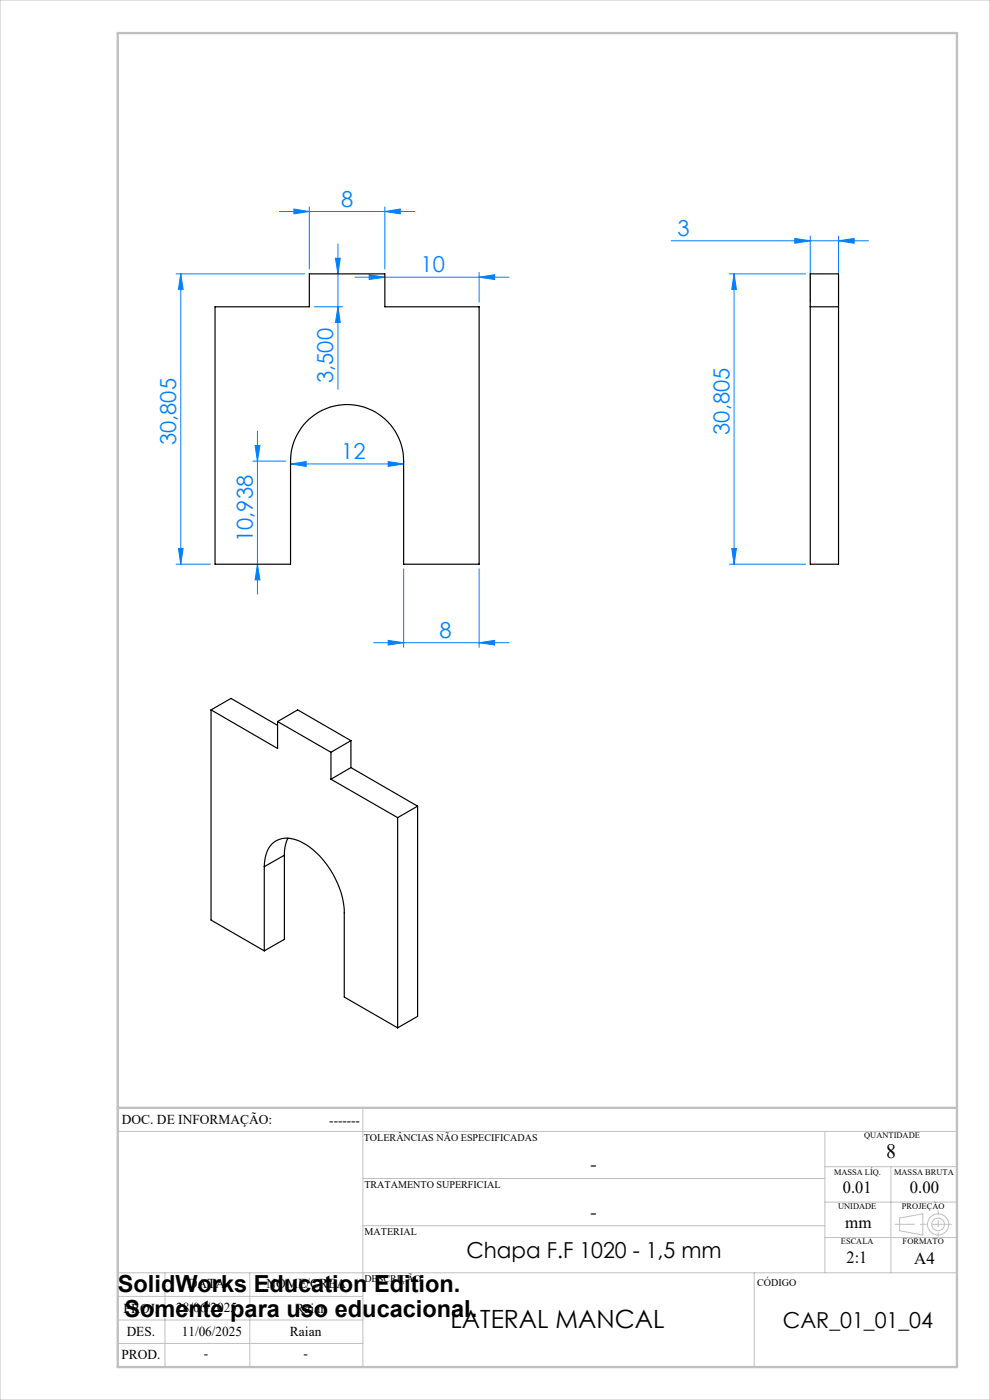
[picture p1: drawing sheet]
<svg xmlns="http://www.w3.org/2000/svg" width="210mm" height="297mm" viewBox="0 0 210 297" stroke-linecap="round" stroke-linejoin="round" font-family="sans-serif">
<g fill="none" stroke="#c0c0c0" stroke-width=".21">
<path d="M0 0h210v297h-210zM77 235v55M25 240h178M77 250h98M175 240v30M175 255h28M175 247.5h28M189 247.5v22.5M190.8 258.4l5-.9v4.5l-5-.9zM25 275h52M25 270h178M35 270v20"/>
<path d="M53 270v20M77 260h98M160 270v20M175 262.5h28M25 285h52M25 280h52"/>
<circle cx="199" cy="259.7" r="1.34"/>
<circle cx="199" cy="259.7" r="2.25"/>
</g>
<g fill="none" stroke="#0080ff" stroke-width=".21">
<path d="M37.4 58.1h27.2M38.3 58.1l.5 3.3h-.9zM38.3 58.1v61.6M59.3 44.9h28.7M62.3 44.3l3.3 .6-3.3 .5zM65.6 43.9v13.2M71.2 54.8h1l-.5 3.3zM71.7 51.7v30.9M75.3 58.8h32.7M78.3 58.3l3.3 .5-3.3 .5zM81.6 44.9l3.3-.6v1.1zM81.6 43.9v13.2"/>
<path d="M101.6 58.8l3.3-.5v1zM101.6 57.8v6.3M142.4 51.1h41.8M154.7 58.1h16.2M155.7 58.1l.5 3.3h-1zM155.7 58.1v61.6M168.6 50.6l3.3 .5-3.3 .5zM171.9 50.1v14M177.9 51.1l3.3-.5v1zM177.9 50.1v14M66.6 65.1h6.1M71.7 65.1l.5 3.3h-1z"/>
<path d="M53.6 97.8h7M54.1 94.5h1l-.5 3.3zM54.6 91.5v34.5M61.6 98.4l3.3-.5v1.1zM61.6 98.4h24M82.3 97.9l3.3 .5-3.3 .6zM37.4 119.7h7.2M37.9 116.4h.9l-.5 3.3zM54.6 119.7l.5 3.3h-1zM154.7 119.7h16.2M155.2 116.4h1l-.5 3.3zM79.3 136.3h28.7"/>
<path d="M82.3 135.9l3.3 .4-3.3 .5zM85.6 120.7v16.6M101.6 136.3l3.3-.4v.9zM101.6 120.7v16.6"/>
</g>
<path d="M201.8 259.7h-11.9" fill="none" stroke="#c0c0c0" stroke-width=".21" stroke-dasharray="15.2 1.3 1.3 1.3" stroke-dashoffset="11.2"/>
<path d="M199 256.9v5.4" fill="none" stroke="#c0c0c0" stroke-width=".21" stroke-dasharray="15.2 1.3 1.3 1.3" stroke-dashoffset="14.4"/>
<path d="M25 7h178v283h-178zM25 235h178" fill="none" stroke="#c0c0c0" stroke-width=".5"/>
<g fill="#0080ff">
<path d="M101.6 58.8l3.3-.5v1zM78.3 58.3l3.3 .5-3.3 .5z"/>
<path d="M62.3 44.3l3.3 .6-3.3 .5zM81.6 44.9l3.3-.6v1.1zM82.3 135.9l3.3 .4-3.3 .5zM101.6 136.3l3.3-.4v.9zM168.6 50.6l3.3 .5-3.3 .5zM177.9 51.1l3.3-.5v1z"/>
<path d="M61.6 98.4l3.3-.5v1.1zM82.3 97.9l3.3 .5-3.3 .6z"/>
<path d="M54.6 119.7l.5 3.3h-1zM54.1 94.5h1l-.5 3.3z"/>
<path d="M71.2 54.8h1l-.5 3.3zM71.7 65.1l.5 3.3h-1zM38.3 58.1l.5 3.3h-.9zM37.9 116.4h.9l-.5 3.3z"/>
<path d="M155.7 58.1l.5 3.3h-1zM155.2 116.4h1l-.5 3.3z"/>
</g>
<g fill="none" stroke="#000" stroke-width=".25">
<path d="M171.9 58.1h6v61.6h-6zM45.6 65.1h20v-7h16v7h20v54.6h-16v-21.9a12 12 0 0 0-12-12 12 12 0 0 0-12 12v21.9h-16zM171.9 65.1h6M44.8 150.6l14.1 8.2v-5.7M44.8 150.6v44.6l11.3 6.5M44.8 150.6l4.2-2.4 9.9 5.7M58.9 153.1l11.3 6.5M58.9 153.1l4.2-2.5 11.3 6.5M70.2 159.6v5.7M74.4 157.1l-4.2 2.5M74.4 157.1v5.7M61.1 177.8l-.6 1.7-.2 1.9"/>
<path d="M70.2 165.3l14.1 8.2M74.4 162.8l-4.2 2.5M74.4 162.8l14.2 8.2M84.3 173.5v44.5M88.6 171v44.6l-4.3 2.4M88.6 171l-4.3 2.5M56.1 183.9a6.3 6.3 0 0 1 2.4-5.5 6 6 0 0 1 6.3 .7 18.8 18.8 0 0 1 8.2 14.6v17.8l11.3 6.5M56.1 183.9v17.8M60.3 181.4l-4.2 2.5M60.3 181.4v17.9l-4.2 2.4"/>
</g>
<text font-size="5.3" x="95.6" y="281.7">LATERAL MANCAL</text>
<g font-size="5">
<text x="25" y="274">SolidWorks Education Edition.</text>
<text x="26.4" y="279.5">Somente para uso educacional.</text>
</g>
<g font-size="4.7" fill="#0080ff">
<text x="72.4" y="43.8">8</text>
<text x="143.7" y="50.1">3</text>
<text x="89.2" y="57.8">10</text>
<text x="70.7" y="81.3" transform="rotate(-90 70.7 81.3)">3,500</text>
<text x="37.4" y="94.5" transform="rotate(-90 37.4 94.5)">30,805</text>
<text x="154.7" y="92.2" transform="rotate(-90 154.7 92.2)">30,805</text>
<text x="72.4" y="97.4">12</text>
<text x="53.6" y="115" transform="rotate(-90 53.6 115)">10,938</text>
<text x="93.2" y="135.3">8</text>
</g>
<g font-size="4.7">
<text x="99" y="266.8">Chapa F.F 1020 - 1,5 mm</text>
<text x="166.1" y="281.7">CAR_01_01_04</text>
</g>
<text font-size="4.3" x="188" y="245.8">8</text>
<g font-size="4">
<text x="125.2" y="248.4">-</text>
<text x="125.2" y="258.6">-</text>
</g>
<g font-size="3.6">
<text x="178.8" y="253.1">0.01</text>
<text x="193" y="253.1">0.00</text>
<text x="179.3" y="260.6">mm</text>
<text x="179.6" y="267.9">2:1</text>
<text x="193.9" y="268.1">A4</text>
</g>
<g font-size="2.9">
<text x="25.9" y="238.4">DOC. DE INFORMAÇÃO:</text>
<text x="69.8" y="238.6">-------</text>
<text x="39.9" y="273.2">DATA</text>
<text x="56.5" y="273.2">NOME/CREA</text>
<text x="26.2" y="278.6">PROJ.</text>
<text x="37.4" y="278.2">28/06/2025</text>
<text x="62.7" y="278.6">Raian</text>
<text x="26.9" y="283.4">DES.</text>
<text x="38.6" y="283.4">11/06/2025</text>
<text x="61.5" y="283.4">Raian</text>
<text x="25.7" y="288.3">PROD.</text>
<text x="43.3" y="288">-</text>
<text x="64.4" y="288">-</text>
</g>
<g font-size="2.2">
<text x="77.2" y="242.1">TOLERÂNCIAS NÃO ESPECIFICADAS</text>
<text x="77.3" y="251.9">TRATAMENTO SUPERFICIAL</text>
<text x="77.3" y="261.9">MATERIAL</text>
<text x="77.3" y="272.1">DESCRIÇÃO</text>
<text x="160.6" y="272.8">CÓDIGO</text>
</g>
<g font-size="1.8">
<text x="183.3" y="241.4">QUANTIDADE</text>
<text x="176.9" y="249.2">MASSA LÍQ.</text>
<text x="189.7" y="249.2">MASSA BRUTA</text>
<text x="177.8" y="256.5">UNIDADE</text>
<text x="191.3" y="256.5">PROJEÇÃO</text>
<text x="178.4" y="264">ESCALA</text>
<text x="191.5" y="264">FORMATO</text>
</g>
</svg>
